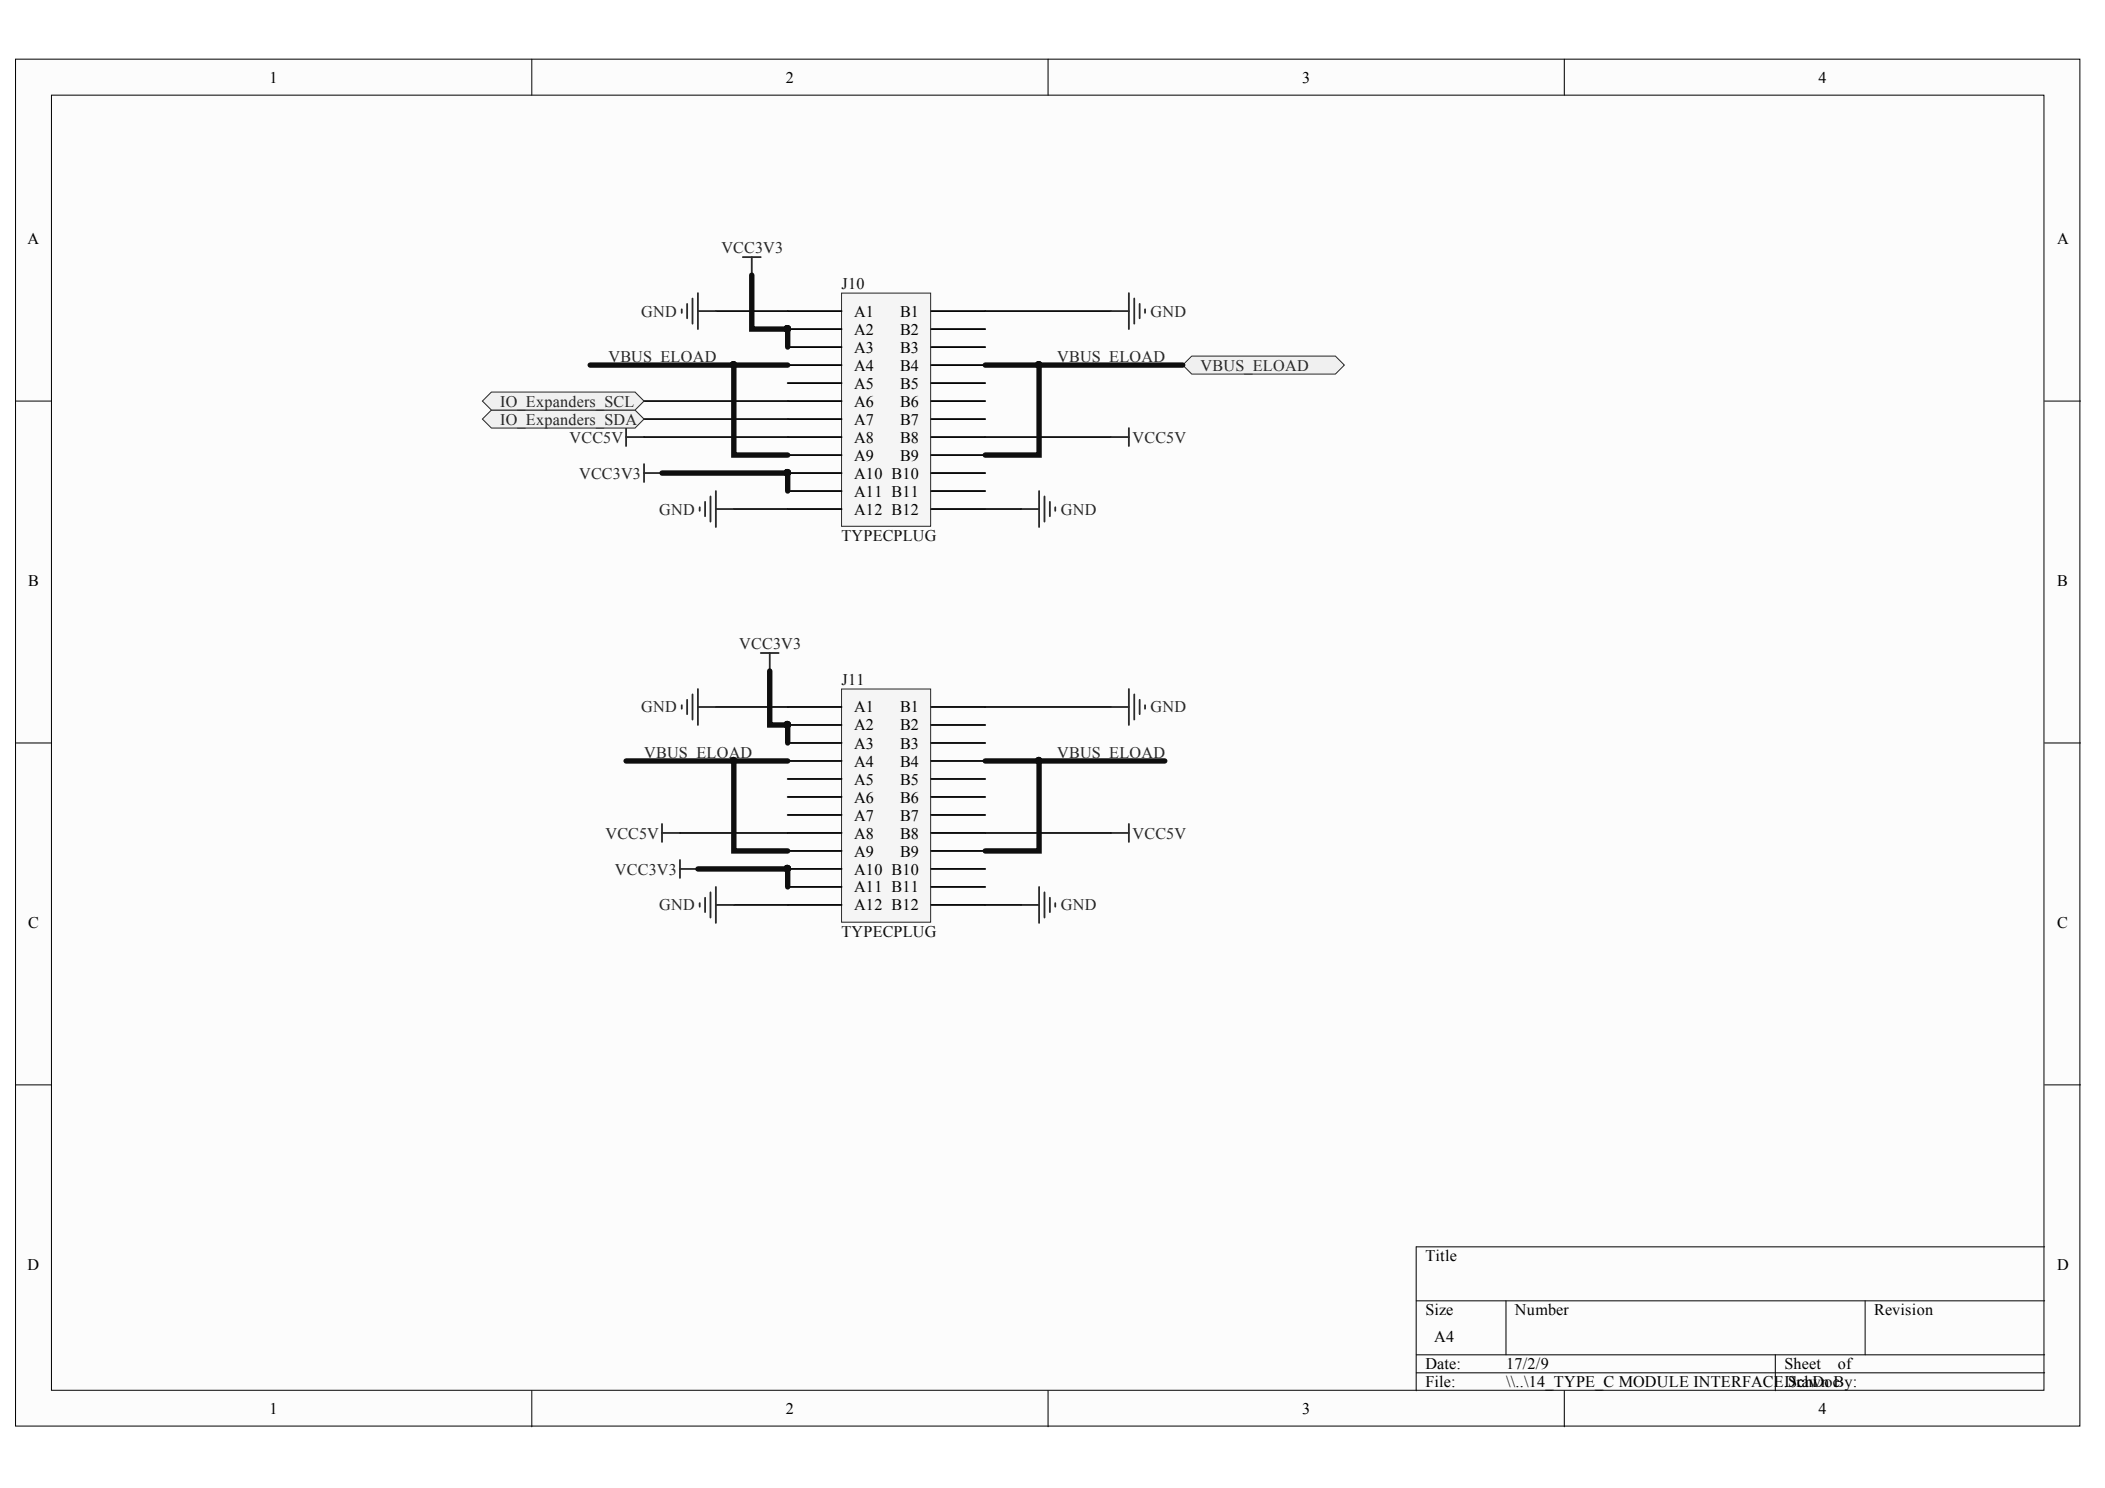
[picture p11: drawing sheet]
<svg xmlns="http://www.w3.org/2000/svg" width="297mm" height="210mm" viewBox="0 0 297 210" stroke-linecap="round" stroke-linejoin="round" font-family="sans-serif">
<g fill="#fcfcfc" stroke="#000" stroke-width=".14">
<path d="M2.2 8.3h291.3v192.9h-291.3z"/>
<path d="M7.3 13.4h281.1v182.7h-281.1z"/>
</g>
<g fill="none" stroke="#000" stroke-width=".14">
<path d="M75 8.3v5.1M147.9 8.3v5.1M220.7 8.3v5.1M2.2 56.6h5.1M288.5 56.6h5.1M2.2 104.8h5.1M288.5 104.8h5.1M2.2 153h5.1M288.5 153h5.1M288.5 175.9h-88.7v20.3M75 196.2v5.1M147.9 196.2v5.1"/>
<path d="M199.8 183.5h88.7M199.8 191.1h88.7M199.8 193.7h88.7M212.5 183.5v7.6M220.7 196.2v5.1M250.5 191.1v5.1M263.2 183.5v7.6"/>
</g>
<path d="M144.1 71.8h2.5M146.6 69.3v5M147.4 70v3.6M148.1 70.8v2M148.9 71.6v.5" fill="none" stroke="#262626" stroke-width=".25"/>
<path d="M118.8 41.3h12.5v32.9h-12.5z" fill="#f5f5f5" stroke="#262626" stroke-width=".14"/>
<g fill="none" stroke="#000" stroke-width=".25">
<path d="M111.2 43.9h7.6M111.2 46.4h7.6M111.2 49h7.6M111.2 51.5h7.6M111.2 54h7.6M111.2 56.6h7.6M111.2 59.1h7.6M131.4 43.9h7.6M131.4 46.4h7.6M131.4 49h7.6M131.4 51.5h7.6M131.4 54h7.6"/>
<path d="M131.4 56.6h7.6M131.4 59.1h7.6M111.2 61.7h7.6M111.2 64.2h7.6M111.2 66.7h7.6M111.2 69.3h7.6M111.2 71.8h7.6M131.4 61.7h7.6M131.4 64.2h7.6M131.4 66.7h7.6M131.4 69.3h7.6M131.4 71.8h7.6"/>
</g>
<g fill="#0e0e0e" stroke="#0e0e0e" stroke-width=".14">
<circle cx="111.1" cy="46.4" r=".47"/>
<circle cx="111.1" cy="66.7" r=".46"/>
<circle cx="146.6" cy="51.4" r=".46"/>
<circle cx="103.5" cy="51.4" r=".46"/>
</g>
<path d="M90.9 56.6h20.3M90.9 59.1h20.3M101 43.9h10.2M139 43.9h17.8M103.6 71.8h7.6M139 71.8h5.1" fill="none" stroke="#0e0e0e" stroke-width=".25"/>
<g fill="none" stroke="#262626" stroke-width=".25">
<path d="M96.2 43.6v.5M97 42.9v2M97.7 42.1v3.6M98.5 43.9h2.5M98.5 41.3v5.1M156.8 43.9h2.5M159.3 41.3v5.1M160.1 42.1v3.6M160.8 42.9v2M161.6 43.6v.5M98.7 71.6v.5M99.5 70.8v2"/>
<path d="M100.3 70v3.6M101 69.3v5M101 71.8h2.6M144.1 127.7h2.5M146.6 125.1v5.1M147.4 125.9v3.5M148.1 126.6v2.1M148.9 127.4v.5"/>
</g>
<path d="M103.6 51.5v12.7h7.6M146.6 51.5v12.7h-7.6" fill="none" stroke="#0e0e0e" stroke-width=".76"/>
<path d="M118.8 97.2h12.5v32.9h-12.5z" fill="#f5f5f5" stroke="#262626" stroke-width=".14"/>
<g fill="none" stroke="#000" stroke-width=".25">
<path d="M111.2 99.7h7.6M131.4 99.7h7.6M111.2 102.3h7.6M111.2 104.8h7.6M111.2 107.3h7.6M111.2 109.9h7.6M111.2 112.4h7.6M111.2 115h7.6M111.2 117.5h7.6M131.4 102.3h7.6M131.4 104.8h7.6M131.4 107.3h7.6"/>
<path d="M131.4 109.9h7.6M131.4 112.4h7.6M131.4 115h7.6M131.4 117.5h7.6M111.2 120h7.6M111.2 122.6h7.6M111.2 125.1h7.6M111.2 127.7h7.6M131.4 120h7.6M131.4 122.6h7.6M131.4 125.1h7.6M131.4 127.7h7.6"/>
</g>
<g fill="#0e0e0e" stroke="#0e0e0e" stroke-width=".14">
<circle cx="111.1" cy="102.2" r=".47"/>
<circle cx="111.1" cy="122.5" r=".46"/>
<circle cx="146.6" cy="107.3" r=".46"/>
<circle cx="103.5" cy="107.3" r=".46"/>
</g>
<path d="M101 99.7h10.2M139 99.7h17.8M103.6 127.7h7.6M139 127.7h5.1" fill="none" stroke="#0e0e0e" stroke-width=".25"/>
<g fill="none" stroke="#262626" stroke-width=".25">
<path d="M96.2 99.5v.5M97 98.7v2M97.7 98v3.5M98.5 99.7h2.5M98.5 97.2v5.1M156.8 99.7h2.5M159.3 97.2v5.1M160.1 98v3.5M160.8 98.7v2M161.6 99.5v.5M98.7 127.4v.5M99.5 126.6v2.1"/>
<path d="M100.3 125.9v3.5M101 125.1v5.1M101 127.7h2.6"/>
</g>
<path d="M103.6 107.3v12.7h7.6M146.6 107.3v12.7h-7.6" fill="none" stroke="#0e0e0e" stroke-width=".76"/>
<path d="M168.2 50.2h20.2l1.3 1.3-1.3 1.3h-20.2l-1.3-1.3z" fill-rule="evenodd" fill="#f0f0f0" stroke="#262626" stroke-width=".14"/>
<path d="M106.1 38.8v7.6h5.1v2.6M83.3 51.5h27.9M139 51.5h27.9M93.4 66.7h17.8v2.6M108.6 94.7v7.6h2.6v2.5M88.3 107.3h22.9M139 107.3h25.4M98.5 122.6h12.7v2.5" fill="none" stroke="#0e0e0e" stroke-width=".76"/>
<g fill="#0e0e0e" stroke="#0e0e0e" stroke-width=".14">
<circle cx="146.6" cy="107.3" r=".46"/>
<circle cx="111.1" cy="46.4" r=".47"/>
<circle cx="111.1" cy="66.7" r=".46"/>
<circle cx="146.6" cy="51.4" r=".46"/>
<circle cx="103.5" cy="51.4" r=".46"/>
<circle cx="103.5" cy="107.3" r=".46"/>
<circle cx="111.1" cy="102.2" r=".47"/>
<circle cx="111.1" cy="122.5" r=".46"/>
</g>
<g fill="none" stroke="#262626" stroke-width=".25">
<path d="M104.8 36.3h2.6M106.1 36.3v2.5M88.3 60.4v2.5M88.3 61.7h2.6M90.9 65.5v2.5M90.9 66.7h2.5M156.8 61.7h2.5M159.3 60.4v2.5M107.4 92.1h2.5M108.6 92.1v2.6M93.4 116.2v2.6M93.4 117.5h2.5"/>
<path d="M156.8 117.5h2.5M159.3 116.2v2.6M95.9 121.3v2.5M95.9 122.6h2.6"/>
</g>
<path d="M90.9 61.7h20.3M139 61.7h17.8M95.9 117.5h15.3M139 117.5h17.8" fill="none" stroke="#0e0e0e" stroke-width=".25"/>
<g fill="#f0f0f0" stroke="#262626" stroke-width=".14">
<path d="M69.3 57.8h20.3l1.3 1.3-1.3 1.3h-20.3l-1.2-1.3z" fill-rule="evenodd"/>
<path d="M69.3 55.3h20.3l1.3 1.3-1.3 1.2h-20.3l-1.2-1.2z" fill-rule="evenodd"/>
</g>
<g font-size="2.3">
<text x="38" y="11.7">1</text>
<text x="110.9" y="11.7">2</text>
<text x="183.8" y="11.7">3</text>
<text x="256.6" y="11.7">4</text>
<text x="3.9" y="34.5">A</text>
<text x="290.3" y="34.5">A</text>
<text x="120.5" y="44.7">A1</text>
<text x="120.5" y="47.2">A2</text>
<text x="127" y="44.7">B1</text>
<text x="127" y="47.2">B2</text>
<text x="120.5" y="49.8">A3</text>
<text x="120.5" y="52.3">A4</text>
<text x="127" y="49.8">B3</text>
<text x="127" y="52.3">B4</text>
<text x="120.5" y="54.8">A5</text>
<text x="120.5" y="57.4">A6</text>
<text x="120.5" y="59.9">A7</text>
<text x="127" y="54.8">B5</text>
<text x="127" y="57.4">B6</text>
<text x="127" y="59.9">B7</text>
<text x="120.5" y="62.4">A8</text>
<text x="120.5" y="65">A9</text>
<text x="127" y="62.4">B8</text>
<text x="127" y="65">B9</text>
<text x="120.5" y="67.5">A10 B10</text>
<text x="120.5" y="70">A11 B11</text>
<text x="120.5" y="72.6">A12 B12</text>
<text x="4" y="82.7">B</text>
<text x="290.3" y="82.7">B</text>
<text x="120.5" y="100.5">A1</text>
<text x="127" y="100.5">B1</text>
<text x="120.5" y="103">A2</text>
<text x="120.5" y="105.6">A3</text>
<text x="127" y="103">B2</text>
<text x="127" y="105.6">B3</text>
<text x="120.5" y="108.2">A4</text>
<text x="120.5" y="110.7">A5</text>
<text x="120.5" y="113.2">A6</text>
<text x="127" y="108.2">B4</text>
<text x="127" y="110.7">B5</text>
<text x="127" y="113.2">B6</text>
<text x="120.5" y="115.8">A7</text>
<text x="120.5" y="118.3">A8</text>
<text x="127" y="118.3">B8</text>
<text x="127" y="115.8">B7</text>
<text x="120.5" y="120.8">A9</text>
<text x="120.5" y="123.4">A10 B10</text>
<text x="120.5" y="125.9">A11 B11</text>
<text x="127" y="120.8">B9</text>
<text x="4" y="131">C</text>
<text x="120.5" y="128.4">A12 B12</text>
<text x="290.3" y="131">C</text>
<text x="3.9" y="179.2">D</text>
<text x="201.1" y="177.9">Title</text>
<text x="290.3" y="179.2">D</text>
<text x="201.1" y="185.6">Size</text>
<text x="213.8" y="185.6">Number</text>
<text x="264.5" y="185.6">Revision</text>
<text x="202.4" y="189.4">A4</text>
<text x="201.1" y="193.2">Date:</text>
<text x="201.1" y="195.7">File:</text>
<text x="212.5" y="193.2">17/2/9</text>
<text x="212.5" y="195.7">\\..\14_TYPE_C MODULE INTERFACE.SchDoc</text>
<text x="251.8" y="193.2">Sheet</text>
<text x="251.8" y="195.7">Drawn By:</text>
<text x="259.4" y="193.2">of</text>
<text x="38" y="199.5">1</text>
<text x="110.9" y="199.5">2</text>
<text x="183.8" y="199.5">3</text>
<text x="256.6" y="199.5">4</text>
</g>
<g font-size="2.3" fill="#262626">
<text x="101.8" y="35.7">VCC3V3</text>
<text x="90.5" y="44.7">GND</text>
<text x="162.3" y="44.7">GND</text>
<text x="85.9" y="51">VBUS_ELOAD</text>
<text x="149.2" y="51">VBUS_ELOAD</text>
<text x="169.4" y="52.3">VBUS_ELOAD</text>
<text x="70.6" y="59.9">IO_Expanders_SDA</text>
<text x="70.6" y="57.4">IO_Expanders_SCL</text>
<text x="80.4" y="62.4">VCC5V</text>
<text x="159.8" y="62.4">VCC5V</text>
<text x="81.7" y="67.5">VCC3V3</text>
<text x="93" y="72.6">GND</text>
<text x="149.7" y="72.6">GND</text>
<text x="104.3" y="91.6">VCC3V3</text>
<text x="90.5" y="100.5">GND</text>
<text x="162.3" y="100.5">GND</text>
<text x="90.9" y="106.9">VBUS_ELOAD</text>
<text x="149.2" y="106.9">VBUS_ELOAD</text>
<text x="85.4" y="118.3">VCC5V</text>
<text x="159.8" y="118.3">VCC5V</text>
<text x="86.8" y="123.4">VCC3V3</text>
<text x="93" y="128.4">GND</text>
<text x="149.7" y="128.4">GND</text>
</g>
<g font-size="2.3" fill="#0e0e0e">
<text x="118.7" y="40.8">J10</text>
<text x="118.7" y="76.4">TYPECPLUG</text>
<text x="118.7" y="96.7">J11</text>
<text x="118.7" y="132.2">TYPECPLUG</text>
</g>
</svg>
